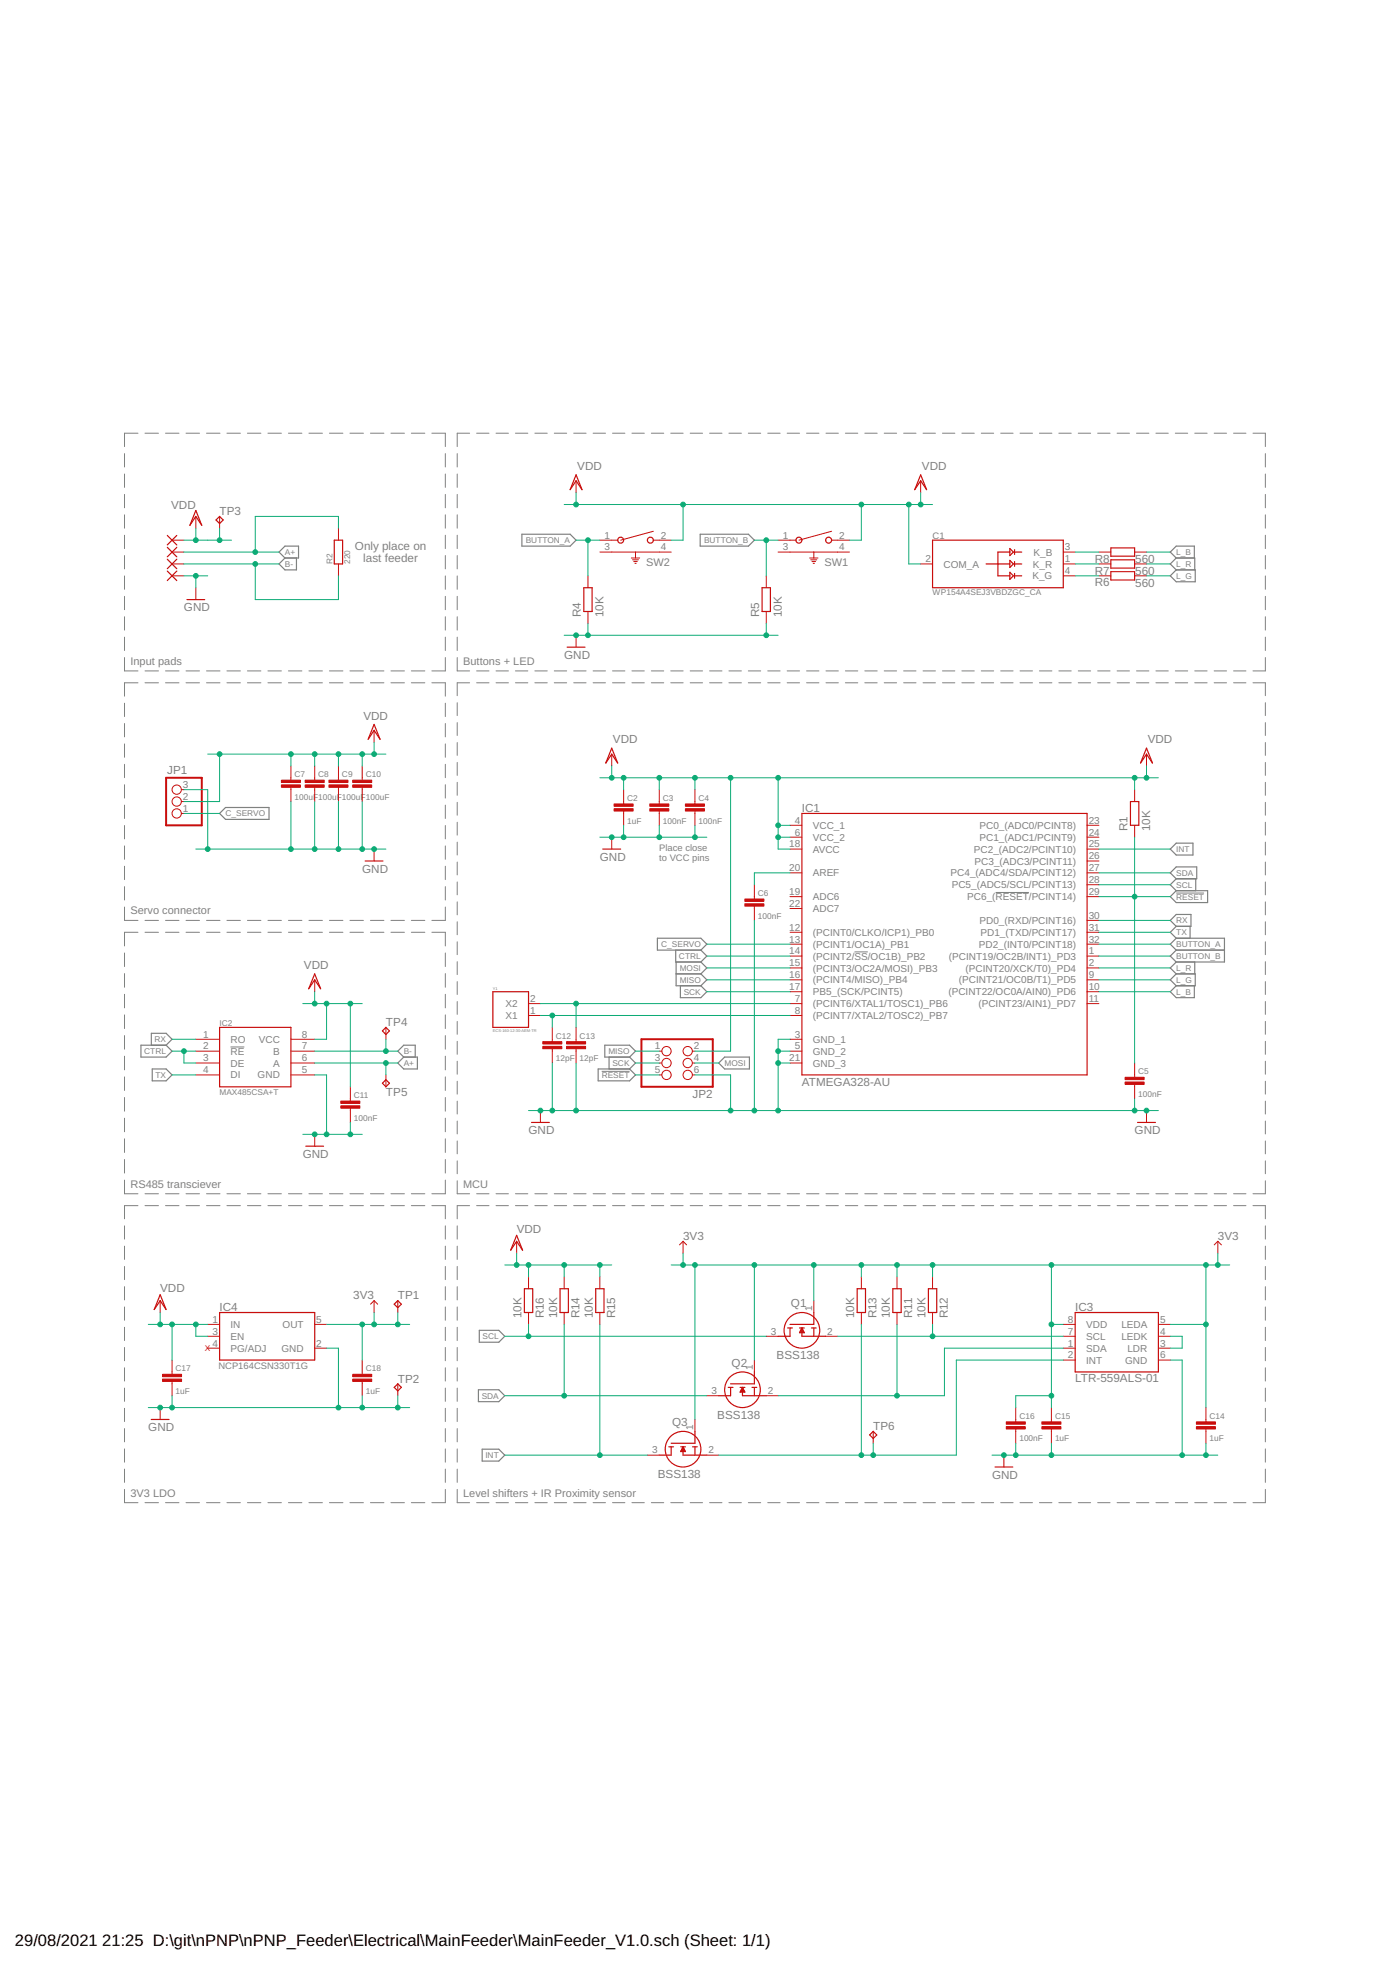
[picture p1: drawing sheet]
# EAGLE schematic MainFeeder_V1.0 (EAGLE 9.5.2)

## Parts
C1  WP154A4SEJ3VBDZGC_CA  [L-154A4SUREQBFZGEC]
C2  1uF  C-EUC0603  [C0603]
C3  100nF  C-EUC0603  [C0603]
C4  100nF  C-EUC0603  [C0603]
C5  100nF  C-EUC0603  [C0603]
C6  100nF  C-EUC0603  [C0603]
C7  100uF  C-EUC0805  [C0805]
C8  100uF  C-EUC0805  [C0805]
C9  100uF  C-EUC0805  [C0805]
C10  100uF  C-EUC0805  [C0805]
C11  100nF  C-EUC0603  [C0603]
C12  12pF  C-EUC0603  [C0603]
C13  12pF  C-EUC0603  [C0603]
C14  1uF  C-EUC0603  [C0603]
C15  1uF  C-EUC0603  [C0603]
C16  100nF  C-EUC0603  [C0603]
C17  1uF  C-EUC0603  [C0603]
C18  1uF  C-EUC0603  [C0603]
IC1  ATMEGA328-AU  [QFP80P900X900X120-32N]
IC2  MAX485CSA+T  [SOIC127P600X175-8N]
IC3  LTR-559ALS-01  [LTR559ALS01]
IC4  NCP164CSN330T1G  [SOT95P275X110-5N]
JP1  PINHD-1X3/90  [1X03/90]
JP2  PINHD-2X3  [2X03]
PAD1  SMD2  [SMD1,27-2,54]
PAD2  SMD2  [SMD1,27-2,54]
PAD3  SMD2  [SMD1,27-2,54]
PAD4  SMD2  [SMD1,27-2,54]
Q1  BSS138  [SOT95P240X120-3N]
Q2  BSS138  [SOT95P240X120-3N]
Q3  BSS138  [SOT95P240X120-3N]
R1  10K  R-EU_R0603  [R0603]
R2  220  R-EU_R0603  [R0603]
R4  10K  R-EU_R0603  [R0603]
R5  10K  R-EU_R0603  [R0603]
R6  560  R-EU_R0603  [R0603]
R7  560  R-EU_R0603  [R0603]
R8  560  R-EU_R0603  [R0603]
R11  10K  R-EU_R0603  [R0603]
R12  10K  R-EU_R0603  [R0603]
R13  10K  R-EU_R0603  [R0603]
R14  10K  R-EU_R0603  [R0603]
R15  10K  R-EU_R0603  [R0603]
R16  10K  R-EU_R0603  [R0603]
SW1  1-1825027-1  [SW2_1825027-A_TEC]
SW2  1-1825027-1  [SW2_1825027-A_TEC]
TP1  TPB1,27  [B1,27]
TP2  TPB1,27  [B1,27]
TP3  TPB1,27  [B1,27]
TP4  TPB1,27  [B1,27]
TP5  TPB1,27  [B1,27]
TP6  TPB1,27  [B1,27]
Y1  ECS-160-12-30-AEM-TR  [ECS1601230AEMTR]

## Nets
3V3: C14.1 C15.1 C16.1 C18.1 IC3.5(LEDA) IC3.8(VDD) IC4.5(OUT) Q1.1(G) Q2.1(G) Q3.1(G) R11.2 R12.2 R13.2 TP1.TP
!RESET: C5.1 IC1.29(PC6_(!RESET!/PCINT14)) JP2.5 R1.1
A+: IC2.6(A) PAD1.1(P) R2.2 TP5.TP
B-: IC2.7(B) PAD2.1(P) R2.1 TP4.TP
BUTTON_A: IC1.32(PD2_(INT0/PCINT18)) R4.2 SW2.1
BUTTON_B: IC1.1((PCINT19/OC2B/INT1)_PD3) R5.2 SW1.1
C_SERVO: IC1.13((PCINT1/OC1A)_PB1) JP1.1
CTRL: IC1.14((PCINT2/!SS!/OC1B)_PB2) IC2.2(!RE) IC2.3(DE)
GND: C2.2 C3.2 C4.2 C5.2 C6.2 C7.2 C8.2 C9.2 C10.2 C11.2 C12.2 C13.2 C14.2 C15.2 C16.2 C17.2 C18.2 IC1.3(GND_1) IC1.5(GND_2) IC1.21(GND_3) IC2.5(GND) IC3.6(GND) IC4.2(GND) JP1.3 JP2.6 PAD3.1(P) R4.1 R5.1 TP2.TP
INT: IC1.25(PC2_(ADC2/PCINT10)) Q3.3(D) R15.1
INT_3V3: IC3.2(INT) Q3.2(S) R13.1 TP6.TP
L_B: IC1.10((PCINT22/OC0A/AIN0)_PD6) R8.1
L_G: IC1.9((PCINT21/OC0B/T1)_PD5) R6.1
L_R: IC1.2((PCINT20/XCK/T0)_PD4) R7.1
MISO: IC1.16((PCINT4/MISO)_PB4) JP2.1
MOSI: IC1.15((PCINT3/OC2A/MOSI)_PB3) JP2.4
N$1: C6.1 IC1.20(AREF)
N$2: C1.3(K_B) R8.2
N$3: C1.1(K_R) R7.2
N$4: IC3.3(LDR) IC3.4(LEDK)
N$6: C12.1 IC1.8((PCINT7/XTAL2/TOSC2)_PB7) Y1.1(X1)
N$7: C1.4(K_G) R6.2
N$8: C13.1 IC1.7((PCINT6/XTAL1/TOSC1)_PB6) Y1.2(X2)
RX: IC1.30(PD0_(RXD/PCINT16)) IC2.1(RO)
SCK: IC1.17(PB5_(SCK/PCINT5)) JP2.3
SCL: IC1.28(PC5_(ADC5/SCL/PCINT13)) Q1.3(D) R16.1
SCL_3V3: IC3.7(SCL) Q1.2(S) R12.1
SDA: IC1.27(PC4_(ADC4/SDA/PCINT12)) Q2.3(D) R14.1
SDA_3V3: IC3.1(SDA) Q2.2(S) R11.1
TX: IC1.31(PD1_(TXD/PCINT17)) IC2.4(DI)
VDD: C1.2(COM_A) C2.1 C3.1 C4.1 C7.1 C8.1 C9.1 C10.1 C11.1 C17.1 IC1.4(VCC_1) IC1.6(VCC_2) IC1.18(AVCC) IC2.8(VCC) IC4.1(IN) IC4.3(EN) JP1.2 JP2.2 PAD4.1(P) R1.2 R14.2 R15.2 R16.2 SW1.2 SW2.2 TP3.TP
Unconnected: IC1.11((PCINT23/AIN1)_PD7) IC1.12((PCINT0/CLKO/ICP1)_PB0) IC1.19(ADC6) IC1.22(ADC7) IC1.23(PC0_(ADC0/PCINT8)) IC1.24(PC1_(ADC1/PCINT9)) IC1.26(PC3_(ADC3/PCINT11)) IC4.4(PG/ADJ) SW1.3 SW1.4 SW2.3 SW2.4

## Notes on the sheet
- Only place on
  last feeder
- Input pads | Buttons + LED
- Place close
  to VCC pins
- Servo connector
- RS485 transciever | MCU
- X
- 3V3 LDO | Level shifters + IR Proximity sensor

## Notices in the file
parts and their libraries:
PNPFeeder: COPYRIGHT: Copyright (C) 2016 Accelerated Designs. All rights reserved
